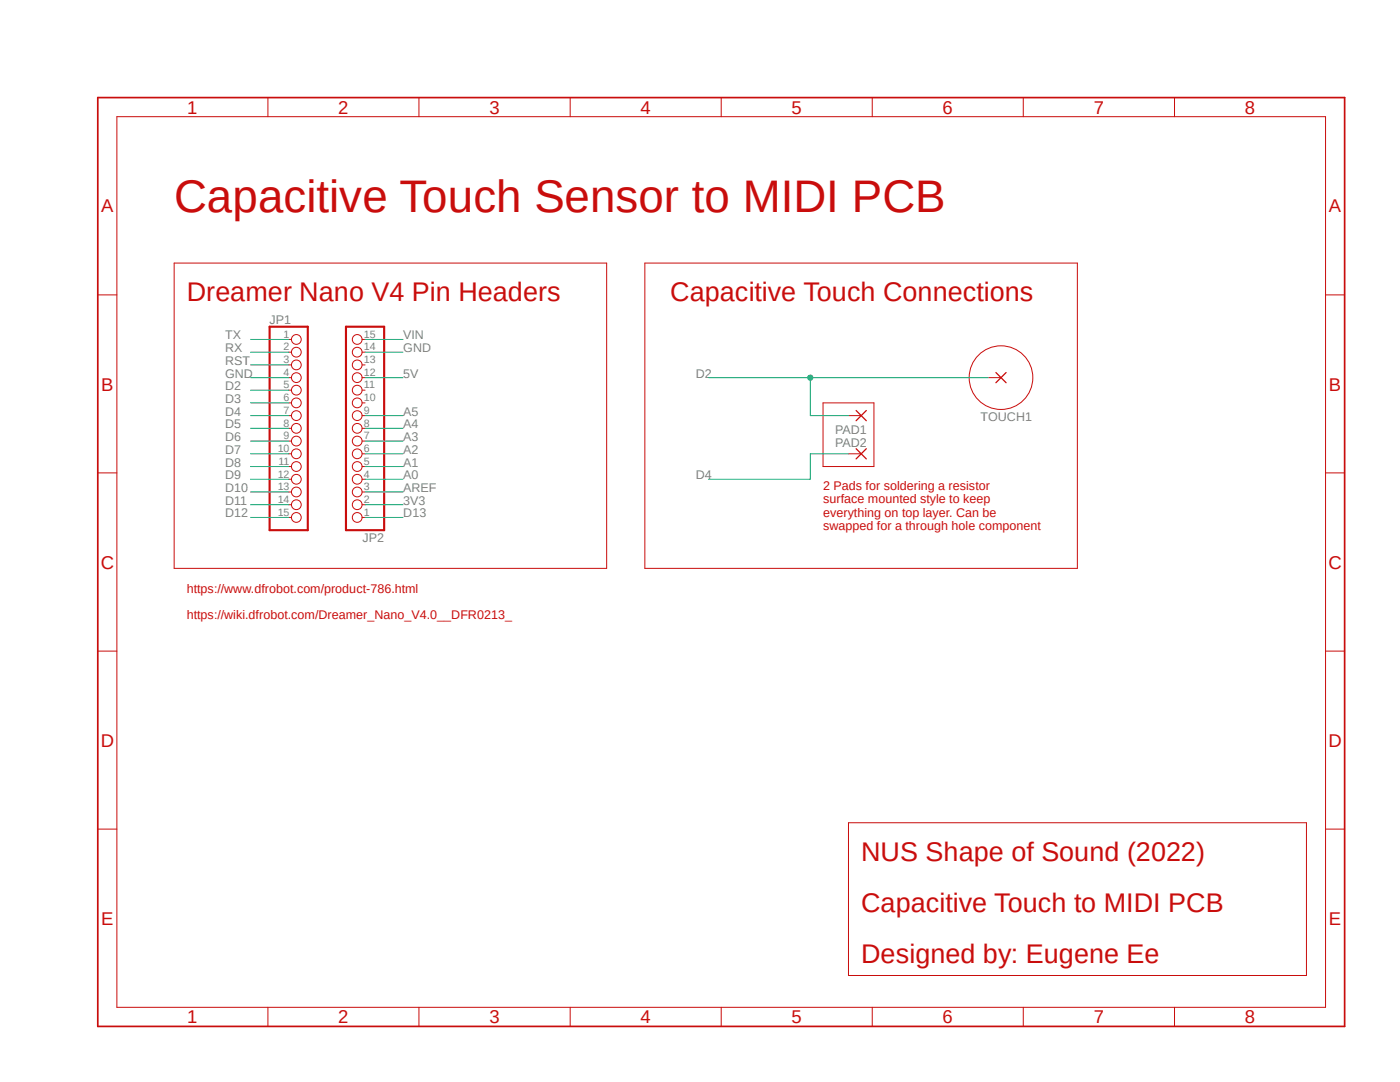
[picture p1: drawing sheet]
<?xml version="1.0" encoding="utf-8"?>
<!DOCTYPE eagle SYSTEM "eagle.dtd">
<eagle version="9.4.2">
<drawing>
<settings>
<setting alwaysvectorfont="no"/>
<setting keepoldvectorfont="yes"/>
<setting verticaltext="up"/>
</settings>
<grid distance="0.1" unitdist="inch" unit="inch" style="lines" multiple="1" display="no" altdistance="0.01" altunitdist="inch" altunit="inch"/>
<schematic xreflabel="%F%N/%S.%C%R" xrefpart="/%S.%C%R">
<libraries>
<library name="pinhead">
<symbols>
<symbol name="PINHD15">
<wire x1="-6.35" y1="-20.32" x2="1.27" y2="-20.32" width="0.4064" layer="94"/>
<wire x1="1.27" y1="-20.32" x2="1.27" y2="20.32" width="0.4064" layer="94"/>
<wire x1="1.27" y1="20.32" x2="-6.35" y2="20.32" width="0.4064" layer="94"/>
<wire x1="-6.35" y1="20.32" x2="-6.35" y2="-20.32" width="0.4064" layer="94"/>
<text x="-6.35" y="20.955" size="1.778" layer="95">&gt;NAME</text>
<text x="-6.35" y="-22.86" size="1.778" layer="96">&gt;VALUE</text>
<pin name="1" x="-2.54" y="17.78" visible="pad" length="short" direction="pas" function="dot"/>
<pin name="2" x="-2.54" y="15.24" visible="pad" length="short" direction="pas" function="dot"/>
<pin name="3" x="-2.54" y="12.7" visible="pad" length="short" direction="pas" function="dot"/>
<pin name="4" x="-2.54" y="10.16" visible="pad" length="short" direction="pas" function="dot"/>
<pin name="5" x="-2.54" y="7.62" visible="pad" length="short" direction="pas" function="dot"/>
<pin name="6" x="-2.54" y="5.08" visible="pad" length="short" direction="pas" function="dot"/>
<pin name="7" x="-2.54" y="2.54" visible="pad" length="short" direction="pas" function="dot"/>
<pin name="8" x="-2.54" y="0" visible="pad" length="short" direction="pas" function="dot"/>
<pin name="9" x="-2.54" y="-2.54" visible="pad" length="short" direction="pas" function="dot"/>
<pin name="10" x="-2.54" y="-5.08" visible="pad" length="short" direction="pas" function="dot"/>
<pin name="11" x="-2.54" y="-7.62" visible="pad" length="short" direction="pas" function="dot"/>
<pin name="12" x="-2.54" y="-10.16" visible="pad" length="short" direction="pas" function="dot"/>
<pin name="13" x="-2.54" y="-12.7" visible="pad" length="short" direction="pas" function="dot"/>
<pin name="14" x="-2.54" y="-15.24" visible="pad" length="short" direction="pas" function="dot"/>
<pin name="15" x="-2.54" y="-17.78" visible="pad" length="short" direction="pas" function="dot"/>
</symbol>
</symbols>
<devicesets>
<deviceset name="PINHD-1X15" prefix="JP" uservalue="yes">
<gates>
<gate name="A" symbol="PINHD15" x="0" y="0"/>
</gates>
<devices>
<device name="" package="1X15">
<connects>
<connect gate="A" pin="1" pad="1"/>
<connect gate="A" pin="10" pad="10"/>
<connect gate="A" pin="11" pad="11"/>
<connect gate="A" pin="12" pad="12"/>
<connect gate="A" pin="13" pad="13"/>
<connect gate="A" pin="14" pad="14"/>
<connect gate="A" pin="15" pad="15"/>
<connect gate="A" pin="2" pad="2"/>
<connect gate="A" pin="3" pad="3"/>
<connect gate="A" pin="4" pad="4"/>
<connect gate="A" pin="5" pad="5"/>
<connect gate="A" pin="6" pad="6"/>
<connect gate="A" pin="7" pad="7"/>
<connect gate="A" pin="8" pad="8"/>
<connect gate="A" pin="9" pad="9"/>
</connects>
<package3dinstances>
<package3dinstance package3d_urn="urn:adsk.eagle:package:22424/2"/>
</package3dinstances>
<technologies>
<technology name=""/>
</technologies>
</device>
<device name="/90" package="1X15/90">
<connects>
<connect gate="A" pin="1" pad="1"/>
<connect gate="A" pin="10" pad="10"/>
<connect gate="A" pin="11" pad="11"/>
<connect gate="A" pin="12" pad="12"/>
<connect gate="A" pin="13" pad="13"/>
<connect gate="A" pin="14" pad="14"/>
<connect gate="A" pin="15" pad="15"/>
<connect gate="A" pin="2" pad="2"/>
<connect gate="A" pin="3" pad="3"/>
<connect gate="A" pin="4" pad="4"/>
<connect gate="A" pin="5" pad="5"/>
<connect gate="A" pin="6" pad="6"/>
<connect gate="A" pin="7" pad="7"/>
<connect gate="A" pin="8" pad="8"/>
<connect gate="A" pin="9" pad="9"/>
</connects>
<package3dinstances>
<package3dinstance package3d_urn="urn:adsk.eagle:package:22415/2"/>
</package3dinstances>
<technologies>
<technology name=""/>
</technologies>
</device>
</devices>
</deviceset>
</devicesets>
</library>
<library name="wirepad">
<symbols>
<symbol name="PAD">
<wire x1="-1.016" y1="1.016" x2="1.016" y2="-1.016" width="0.254" layer="94"/>
<wire x1="-1.016" y1="-1.016" x2="1.016" y2="1.016" width="0.254" layer="94"/>
<text x="-1.143" y="1.8542" size="1.778" layer="95">&gt;NAME</text>
<text x="-1.143" y="-3.302" size="1.778" layer="96">&gt;VALUE</text>
<pin name="P" x="2.54" y="0" visible="off" length="short" direction="pas" rot="R180"/>
</symbol>
</symbols>
<devicesets>
<deviceset name="SMD5" prefix="PAD" uservalue="yes">
<gates>
<gate name="1" symbol="PAD" x="0" y="0"/>
</gates>
<devices>
<device name="" package="SMD2,54-5,08">
<connects>
<connect gate="1" pin="P" pad="1"/>
</connects>
<package3dinstances>
<package3dinstance package3d_urn="urn:adsk.eagle:package:30841/1"/>
</package3dinstances>
<technologies>
<technology name=""/>
</technologies>
</device>
</devices>
</deviceset>
</devicesets>
</library>
</libraries>
<attributes>
</attributes>
<variantdefs>
</variantdefs>
<classes>
<class number="0" name="default" width="0" drill="0">
</class>
<class number="1" name="USB" width="0.2032" drill="0.4064">
<clearance class="1" value="0.2032"/>
</class>
<class number="3" name="usbvcc" width="0.2032" drill="0.4064">
<clearance class="3" value="0.2032"/>
</class>
<class number="4" name="USBpair" width="0.254" drill="0.4064">
<clearance class="4" value="0.6096"/>
</class>
</classes>
<parts>
<part name="JP1" library="pinhead" deviceset="PINHD-1X15" device="" package3d_urn="urn:adsk.eagle:package:22424/2"/>
<part name="JP2" library="pinhead" deviceset="PINHD-1X15" device="" package3d_urn="urn:adsk.eagle:package:22424/2"/>
<part name="TOUCH1" library="wirepad" deviceset="SMD5" device="" package3d_urn="urn:adsk.eagle:package:30841/1"/>
<part name="PAD1" library="wirepad" deviceset="SMD5" device="" package3d_urn="urn:adsk.eagle:package:30841/1"/>
<part name="PAD2" library="wirepad" deviceset="SMD5" device="" package3d_urn="urn:adsk.eagle:package:30841/1"/>
</parts>
<sheets>
<sheet>
<plain>
<frame x1="0" y1="0" x2="248.92" y2="185.42" columns="8" rows="5" layer="94"/>
<wire x1="15.24" y1="152.4" x2="101.6" y2="152.4" width="0.1524" layer="94"/>
<wire x1="101.6" y1="152.4" x2="101.6" y2="91.44" width="0.1524" layer="94"/>
<wire x1="101.6" y1="91.44" x2="15.24" y2="91.44" width="0.1524" layer="94"/>
<wire x1="15.24" y1="91.44" x2="15.24" y2="152.4" width="0.1524" layer="94"/>
<text x="17.78" y="144.78" size="3.81" layer="94">Dreamer Nano V4 Pin Headers</text>
<text x="15.24" y="162.56" size="6.4516" layer="94">Capacitive Touch Sensor to MIDI PCB</text>
<wire x1="144.78" y1="124.46" x2="154.94" y2="124.46" width="0.1524" layer="94"/>
<wire x1="154.94" y1="124.46" x2="154.94" y2="111.76" width="0.1524" layer="94"/>
<wire x1="154.94" y1="111.76" x2="144.78" y2="111.76" width="0.1524" layer="94"/>
<wire x1="144.78" y1="111.76" x2="144.78" y2="124.46" width="0.1524" layer="94"/>
<circle x="180.34" y="129.54" radius="6.35" width="0.1524" layer="94"/>
<text x="144.78" y="99.06" size="1.778" layer="94">2 Pads for soldering a resistor
surface mounted style to keep
everything on top layer. Can be
swapped for a through hole component</text>
<wire x1="109.22" y1="152.4" x2="195.58" y2="152.4" width="0.1524" layer="94"/>
<wire x1="109.22" y1="91.44" x2="109.22" y2="152.4" width="0.1524" layer="94"/>
<wire x1="109.22" y1="91.44" x2="195.58" y2="91.44" width="0.1524" layer="94"/>
<wire x1="195.58" y1="91.44" x2="195.58" y2="152.4" width="0.1524" layer="94"/>
<text x="114.3" y="144.78" size="3.81" layer="94">Capacitive Touch Connections</text>
<wire x1="149.86" y1="40.64" x2="241.3" y2="40.64" width="0.1524" layer="94"/>
<text x="152.4" y="22.86" size="3.81" layer="94">Capacitive Touch to MIDI PCB</text>
<text x="152.4" y="12.7" size="3.81" layer="94">Designed by: Eugene Ee</text>
<text x="152.4" y="33.02" size="3.81" layer="94">NUS Shape of Sound (2022)</text>
<wire x1="149.86" y1="40.64" x2="149.86" y2="10.16" width="0.1524" layer="94"/>
<wire x1="149.86" y1="10.16" x2="241.3" y2="10.16" width="0.1524" layer="94"/>
<wire x1="241.3" y1="10.16" x2="241.3" y2="40.64" width="0.1524" layer="94"/>
<text x="17.78" y="81.28" size="1.778" layer="94">https://www.dfrobot.com/product-786.html

https://wiki.dfrobot.com/Dreamer_Nano_V4.0__DFR0213_</text>
</plain>
<instances>
<instance part="JP1" gate="A" x="40.64" y="119.38" smashed="yes">
<attribute name="NAME" x="34.29" y="140.335" size="1.778" layer="95"/>
<attribute name="VALUE" x="34.29" y="96.52" size="1.778" layer="96"/>
</instance>
<instance part="JP2" gate="A" x="50.8" y="119.38" smashed="yes" rot="R180">
<attribute name="NAME" x="57.15" y="98.425" size="1.778" layer="95" rot="R180"/>
<attribute name="VALUE" x="57.15" y="142.24" size="1.778" layer="96" rot="R180"/>
</instance>
<instance part="TOUCH1" gate="1" x="180.34" y="129.54" smashed="yes" rot="R180">
<attribute name="NAME" x="186.563" y="122.6058" size="1.778" layer="95" rot="R180"/>
<attribute name="VALUE" x="181.483" y="132.842" size="1.778" layer="96" rot="R180"/>
</instance>
<instance part="PAD1" gate="1" x="152.4" y="121.92" smashed="yes" rot="R180">
<attribute name="NAME" x="153.543" y="120.0658" size="1.778" layer="95" rot="R180"/>
<attribute name="VALUE" x="153.543" y="125.222" size="1.778" layer="96" rot="R180"/>
</instance>
<instance part="PAD2" gate="1" x="152.4" y="114.3" smashed="yes" rot="R180">
<attribute name="NAME" x="153.543" y="117.5258" size="1.778" layer="95" rot="R180"/>
<attribute name="VALUE" x="153.543" y="117.602" size="1.778" layer="96" rot="R180"/>
</instance>
</instances>
<busses>
</busses>
<nets>
<net name="TX" class="0">
<segment>
<pinref part="JP1" gate="A" pin="1"/>
<wire x1="38.1" y1="137.16" x2="30.48" y2="137.16" width="0.1524" layer="91"/>
<label x="25.4" y="137.16" size="1.778" layer="95"/>
</segment>
</net>
<net name="RX" class="0">
<segment>
<pinref part="JP1" gate="A" pin="2"/>
<wire x1="38.1" y1="134.62" x2="30.48" y2="134.62" width="0.1524" layer="91"/>
<label x="25.4" y="134.62" size="1.778" layer="95"/>
</segment>
</net>
<net name="RST" class="0">
<segment>
<pinref part="JP1" gate="A" pin="3"/>
<wire x1="38.1" y1="132.08" x2="30.48" y2="132.08" width="0.1524" layer="91"/>
<label x="25.4" y="132.08" size="1.778" layer="95"/>
</segment>
</net>
<net name="GND" class="0">
<segment>
<pinref part="JP1" gate="A" pin="4"/>
<wire x1="38.1" y1="129.54" x2="30.48" y2="129.54" width="0.1524" layer="91"/>
<label x="25.4" y="129.54" size="1.778" layer="95"/>
</segment>
<segment>
<pinref part="JP2" gate="A" pin="14"/>
<wire x1="53.34" y1="134.62" x2="60.96" y2="134.62" width="0.1524" layer="91"/>
<label x="60.96" y="134.62" size="1.778" layer="95"/>
</segment>
</net>
<net name="D2" class="0">
<segment>
<pinref part="JP1" gate="A" pin="5"/>
<wire x1="38.1" y1="127" x2="30.48" y2="127" width="0.1524" layer="91"/>
<label x="25.4" y="127" size="1.778" layer="95"/>
</segment>
<segment>
<wire x1="142.24" y1="121.92" x2="142.24" y2="129.54" width="0.1524" layer="91"/>
<wire x1="142.24" y1="129.54" x2="121.92" y2="129.54" width="0.1524" layer="91"/>
<label x="119.38" y="129.54" size="1.778" layer="95"/>
<wire x1="142.24" y1="129.54" x2="177.8" y2="129.54" width="0.1524" layer="91"/>
<junction x="142.24" y="129.54"/>
<pinref part="TOUCH1" gate="1" pin="P"/>
<pinref part="PAD1" gate="1" pin="P"/>
<wire x1="149.86" y1="121.92" x2="142.24" y2="121.92" width="0.1524" layer="91"/>
</segment>
</net>
<net name="D3" class="0">
<segment>
<pinref part="JP1" gate="A" pin="6"/>
<wire x1="38.1" y1="124.46" x2="30.48" y2="124.46" width="0.1524" layer="91"/>
<label x="25.4" y="124.46" size="1.778" layer="95"/>
</segment>
</net>
<net name="D4" class="0">
<segment>
<pinref part="JP1" gate="A" pin="7"/>
<wire x1="38.1" y1="121.92" x2="30.48" y2="121.92" width="0.1524" layer="91"/>
<label x="25.4" y="121.92" size="1.778" layer="95"/>
</segment>
<segment>
<wire x1="142.24" y1="114.3" x2="142.24" y2="109.22" width="0.1524" layer="91"/>
<wire x1="142.24" y1="109.22" x2="121.92" y2="109.22" width="0.1524" layer="91"/>
<label x="119.38" y="109.22" size="1.778" layer="95"/>
<pinref part="PAD2" gate="1" pin="P"/>
<wire x1="149.86" y1="114.3" x2="142.24" y2="114.3" width="0.1524" layer="91"/>
</segment>
</net>
<net name="D5" class="0">
<segment>
<pinref part="JP1" gate="A" pin="8"/>
<wire x1="38.1" y1="119.38" x2="30.48" y2="119.38" width="0.1524" layer="91"/>
<label x="25.4" y="119.38" size="1.778" layer="95"/>
</segment>
</net>
<net name="D6" class="0">
<segment>
<pinref part="JP1" gate="A" pin="9"/>
<wire x1="38.1" y1="116.84" x2="30.48" y2="116.84" width="0.1524" layer="91"/>
<label x="25.4" y="116.84" size="1.778" layer="95"/>
</segment>
</net>
<net name="D7" class="0">
<segment>
<pinref part="JP1" gate="A" pin="10"/>
<wire x1="38.1" y1="114.3" x2="30.48" y2="114.3" width="0.1524" layer="91"/>
<label x="25.4" y="114.3" size="1.778" layer="95"/>
</segment>
</net>
<net name="D8" class="0">
<segment>
<pinref part="JP1" gate="A" pin="11"/>
<wire x1="38.1" y1="111.76" x2="30.48" y2="111.76" width="0.1524" layer="91"/>
<label x="25.4" y="111.76" size="1.778" layer="95"/>
</segment>
</net>
<net name="D9" class="0">
<segment>
<pinref part="JP1" gate="A" pin="12"/>
<wire x1="38.1" y1="109.22" x2="30.48" y2="109.22" width="0.1524" layer="91"/>
<label x="25.4" y="109.22" size="1.778" layer="95"/>
</segment>
</net>
<net name="D10" class="0">
<segment>
<pinref part="JP1" gate="A" pin="13"/>
<wire x1="38.1" y1="106.68" x2="30.48" y2="106.68" width="0.1524" layer="91"/>
<label x="25.4" y="106.68" size="1.778" layer="95"/>
</segment>
</net>
<net name="D11" class="0">
<segment>
<pinref part="JP1" gate="A" pin="14"/>
<wire x1="38.1" y1="104.14" x2="30.48" y2="104.14" width="0.1524" layer="91"/>
<label x="25.4" y="104.14" size="1.778" layer="95"/>
</segment>
</net>
<net name="D12" class="0">
<segment>
<pinref part="JP1" gate="A" pin="15"/>
<wire x1="38.1" y1="101.6" x2="30.48" y2="101.6" width="0.1524" layer="91"/>
<label x="25.4" y="101.6" size="1.778" layer="95"/>
</segment>
</net>
<net name="5V" class="0">
<segment>
<pinref part="JP2" gate="A" pin="12"/>
<wire x1="53.34" y1="129.54" x2="60.96" y2="129.54" width="0.1524" layer="91"/>
<label x="60.96" y="129.54" size="1.778" layer="95"/>
</segment>
</net>
<net name="3V3" class="0">
<segment>
<pinref part="JP2" gate="A" pin="2"/>
<wire x1="53.34" y1="104.14" x2="60.96" y2="104.14" width="0.1524" layer="91"/>
<label x="60.96" y="104.14" size="1.778" layer="95"/>
</segment>
</net>
<net name="A4" class="0">
<segment>
<pinref part="JP2" gate="A" pin="8"/>
<wire x1="53.34" y1="119.38" x2="60.96" y2="119.38" width="0.1524" layer="91"/>
<label x="60.96" y="119.38" size="1.778" layer="95"/>
</segment>
</net>
<net name="A5" class="0">
<segment>
<pinref part="JP2" gate="A" pin="9"/>
<wire x1="53.34" y1="121.92" x2="60.96" y2="121.92" width="0.1524" layer="91"/>
<label x="60.96" y="121.92" size="1.778" layer="95"/>
</segment>
</net>
<net name="D13" class="0">
<segment>
<pinref part="JP2" gate="A" pin="1"/>
<wire x1="53.34" y1="101.6" x2="60.96" y2="101.6" width="0.1524" layer="91"/>
<label x="60.96" y="101.6" size="1.778" layer="95"/>
</segment>
</net>
<net name="AREF" class="0">
<segment>
<pinref part="JP2" gate="A" pin="3"/>
<wire x1="53.34" y1="106.68" x2="60.96" y2="106.68" width="0.1524" layer="91"/>
<label x="60.96" y="106.68" size="1.778" layer="95"/>
</segment>
</net>
<net name="A0" class="0">
<segment>
<pinref part="JP2" gate="A" pin="4"/>
<wire x1="53.34" y1="109.22" x2="60.96" y2="109.22" width="0.1524" layer="91"/>
<label x="60.96" y="109.22" size="1.778" layer="95"/>
</segment>
</net>
<net name="A1" class="0">
<segment>
<pinref part="JP2" gate="A" pin="5"/>
<wire x1="53.34" y1="111.76" x2="60.96" y2="111.76" width="0.1524" layer="91"/>
<label x="60.96" y="111.76" size="1.778" layer="95"/>
</segment>
</net>
<net name="A2" class="0">
<segment>
<pinref part="JP2" gate="A" pin="6"/>
<wire x1="53.34" y1="114.3" x2="60.96" y2="114.3" width="0.1524" layer="91"/>
<label x="60.96" y="114.3" size="1.778" layer="95"/>
</segment>
</net>
<net name="A3" class="0">
<segment>
<pinref part="JP2" gate="A" pin="7"/>
<wire x1="53.34" y1="116.84" x2="60.96" y2="116.84" width="0.1524" layer="91"/>
<label x="60.96" y="116.84" size="1.778" layer="95"/>
</segment>
</net>
<net name="VIN" class="0">
<segment>
<pinref part="JP2" gate="A" pin="15"/>
<wire x1="53.34" y1="137.16" x2="60.96" y2="137.16" width="0.1524" layer="91"/>
<label x="60.96" y="137.16" size="1.778" layer="95"/>
</segment>
</net>
</nets>
</sheet>
</sheets>
</schematic>
</drawing>
<compatibility>
<note version="6.3" minversion="6.2.2" severity="warning">
Since Version 6.2.2 text objects can contain more than one line,
which will not be processed correctly with this version.
</note>
<note version="8.2" severity="warning">
Since Version 8.2, EAGLE supports online libraries. The ids
of those online libraries will not be understood (or retained)
with this version.
</note>
<note version="8.3" severity="warning">
Since Version 8.3, EAGLE supports URNs for individual library
assets (packages, symbols, and devices). The URNs of those assets
will not be understood (or retained) with this version.
</note>
<note version="8.3" severity="warning">
Since Version 8.3, EAGLE supports the association of 3D packages
with devices in libraries, schematics, and board files. Those 3D
packages will not be understood (or retained) with this version.
</note>
</compatibility>
</eagle>
